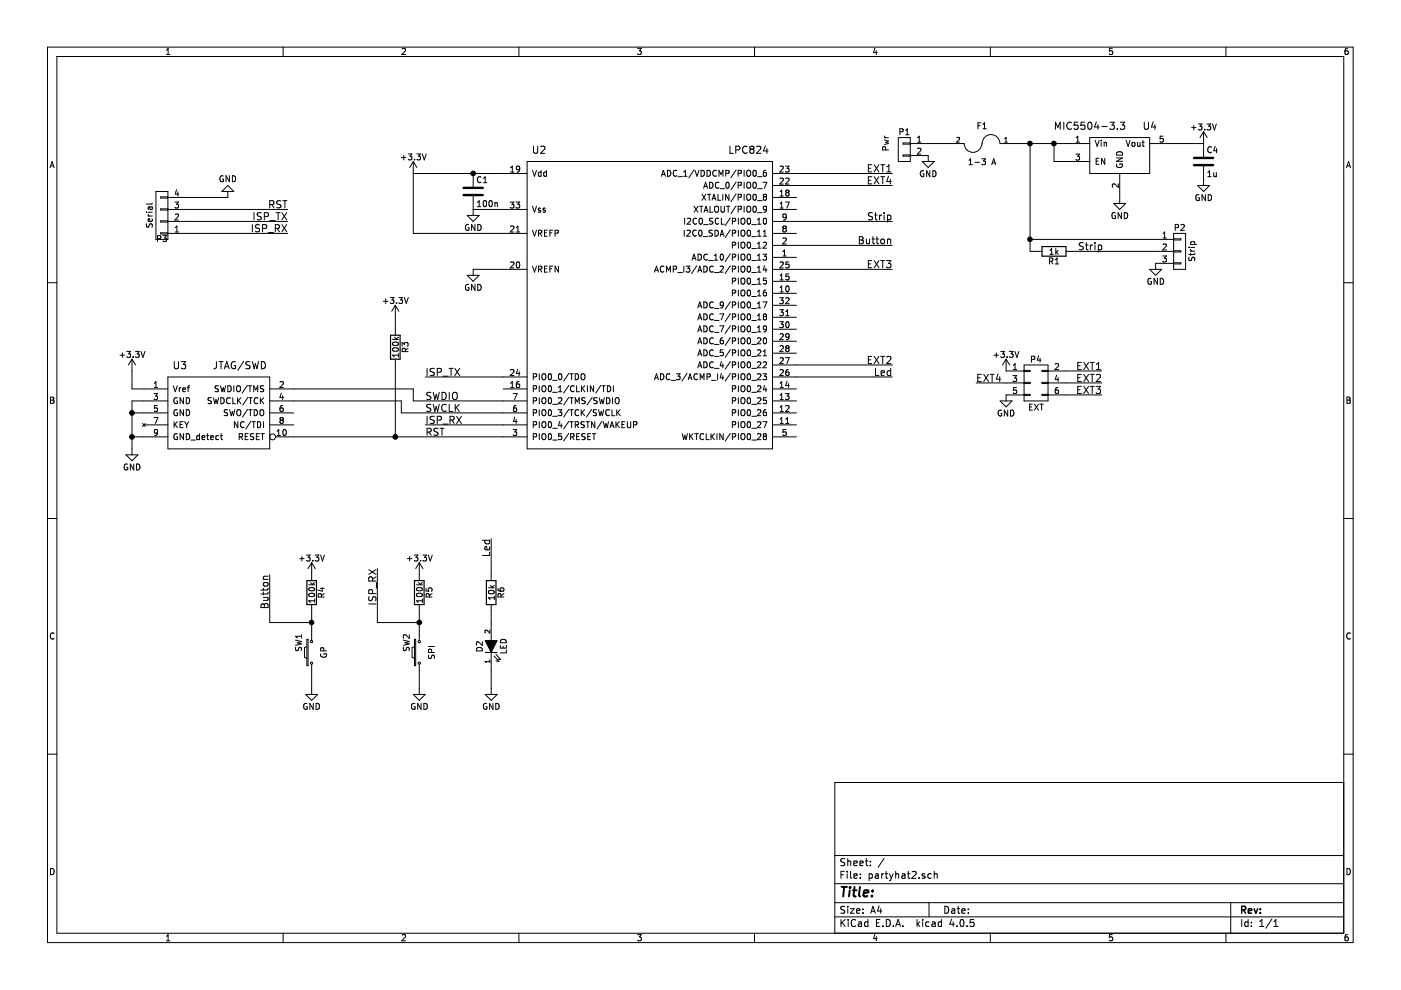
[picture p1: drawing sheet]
EESchema Schematic File Version 2
LIBS:partyhat2-rescue
LIBS:power
LIBS:device
LIBS:transistors
LIBS:conn
LIBS:linear
LIBS:regul
LIBS:74xx
LIBS:cmos4000
LIBS:adc-dac
LIBS:memory
LIBS:xilinx
LIBS:microcontrollers
LIBS:dsp
LIBS:microchip
LIBS:analog_switches
LIBS:motorola
LIBS:texas
LIBS:intel
LIBS:audio
LIBS:interface
LIBS:digital-audio
LIBS:philips
LIBS:display
LIBS:cypress
LIBS:siliconi
LIBS:opto
LIBS:atmel
LIBS:contrib
LIBS:valves
LIBS:connectors
LIBS:lpc824
LIBS:tc2030
LIBS:mic5504-3
LIBS:partyhat2-cache
EELAYER 25 0
EELAYER END
$Descr A4 11693 8268
encoding utf-8
Sheet 1 1
Title ""
Date ""
Rev ""
Comp ""
Comment1 ""
Comment2 ""
Comment3 ""
Comment4 ""
$EndDescr
$Comp
L LPC824 U2
U 1 1
P 5150 2600
F 0 "U2" H 4500 3950 60  0000 C CNN
F 1 "LPC824" H 6250 3950 60  0000 C CNN
F 2 "Housings_DFN_QFN:QFN-32-1EP_5x5mm_Pitch0.5mm" H 4450 4350 60  0001 C CNN
F 3 "" H 4450 4350 60  0000 C CNN
	1    5150 2600
	1    0    0    -1  
$EndComp
$Comp
L JTAG/SWD U3
U 1 1
P 1850 3450
F 0 "U3" H 1500 3850 60  0000 C CNN
F 1 "JTAG/SWD" H 2000 3850 60  0000 C CNN
F 2 "Pin_Headers:Pin_Header_Straight_2x05_Pitch1.27mm" H 2100 4650 60  0001 C CNN
F 3 "" H 2100 4650 60  0000 C CNN
	1    1850 3450
	1    0    0    -1  
$EndComp
$Comp
L SW_PUSH_SMALL_H SW2
U 1 1
P 3500 5450
F 0 "SW2" H 3580 5560 50  0000 C CNN
F 1 "SPI" H 3500 5350 50  0000 C CNN
F 2 "Buttons_Switches_SMD:SW_SPST_PTS645" H 3500 5650 50  0001 C CNN
F 3 "" H 3500 5650 50  0000 C CNN
	1    3500 5450
	0    -1   -1   0   
$EndComp
$Comp
L CONN_01X03 P2
U 1 1
P 9850 2100
F 0 "P2" H 9850 2300 50  0000 C CNN
F 1 "Strip" V 9950 2100 50  0000 C CNN
F 2 "Pin_Headers:Pin_Header_Straight_1x03" H 9850 2100 50  0001 C CNN
F 3 "" H 9850 2100 50  0000 C CNN
	1    9850 2100
	1    0    0    -1  
$EndComp
$Comp
L CONN_01X02 P1
U 1 1
P 7550 1250
F 0 "P1" H 7550 1400 50  0000 C CNN
F 1 "Pwr" V 7700 1300 50  0000 C CNN
F 2 "Pin_Headers:Pin_Header_Straight_1x02" H 7550 1250 50  0001 C CNN
F 3 "" H 7550 1250 50  0000 C CNN
	1    7550 1250
	-1   0    0    -1  
$EndComp
$Comp
L SW_PUSH_SMALL_H SW1
U 1 1
P 2600 5450
F 0 "SW1" H 2680 5560 50  0000 C CNN
F 1 "GP" H 2600 5350 50  0000 C CNN
F 2 "Buttons_Switches_SMD:SW_SPST_PTS645" H 2600 5650 50  0001 C CNN
F 3 "" H 2600 5650 50  0000 C CNN
	1    2600 5450
	0    -1   -1   0   
$EndComp
$Comp
L R R4
U 1 1
P 2600 4950
F 0 "R4" V 2680 4950 50  0000 C CNN
F 1 "100k" V 2600 4950 50  0000 C CNN
F 2 "Resistors_SMD:R_0603" V 2530 4950 50  0001 C CNN
F 3 "" H 2600 4950 50  0000 C CNN
	1    2600 4950
	1    0    0    -1  
$EndComp
$Comp
L R R5
U 1 1
P 3500 4950
F 0 "R5" V 3580 4950 50  0000 C CNN
F 1 "100k" V 3500 4950 50  0000 C CNN
F 2 "Resistors_SMD:R_0603" V 3430 4950 50  0001 C CNN
F 3 "" H 3500 4950 50  0000 C CNN
	1    3500 4950
	1    0    0    -1  
$EndComp
$Comp
L C C1
U 1 1
P 3950 1600
F 0 "C1" H 3975 1700 50  0000 L CNN
F 1 "100n" H 3975 1500 50  0000 L CNN
F 2 "Capacitors_SMD:C_0603" H 3988 1450 50  0001 C CNN
F 3 "" H 3950 1600 50  0000 C CNN
	1    3950 1600
	1    0    0    -1  
$EndComp
$Comp
L GND #PWR01
U 1 1
P 3950 1750
F 0 "#PWR01" H 3950 1500 50  0001 C CNN
F 1 "GND" H 3950 1600 50  0000 C CNN
F 2 "" H 3950 1750 50  0000 C CNN
F 3 "" H 3950 1750 50  0000 C CNN
	1    3950 1750
	1    0    0    -1  
$EndComp
$Comp
L GND #PWR02
U 1 1
P 3950 2250
F 0 "#PWR02" H 3950 2000 50  0001 C CNN
F 1 "GND" H 3950 2100 50  0000 C CNN
F 2 "" H 3950 2250 50  0000 C CNN
F 3 "" H 3950 2250 50  0000 C CNN
	1    3950 2250
	1    0    0    -1  
$EndComp
$Comp
L LED-RESCUE-partyhat2 D2
U 1 1
P 4100 5400
F 0 "D2" H 4100 5500 50  0000 C CNN
F 1 "LED" H 4100 5300 50  0000 C CNN
F 2 "LEDs:LED_0603" H 4100 5400 50  0001 C CNN
F 3 "" H 4100 5400 50  0000 C CNN
	1    4100 5400
	0    -1   -1   0   
$EndComp
$Comp
L R R6
U 1 1
P 4100 4950
F 0 "R6" V 4180 4950 50  0000 C CNN
F 1 "10k" V 4100 4950 50  0000 C CNN
F 2 "Resistors_SMD:R_0603" V 4030 4950 50  0001 C CNN
F 3 "" H 4100 4950 50  0000 C CNN
	1    4100 4950
	1    0    0    -1  
$EndComp
$Comp
L GND #PWR03
U 1 1
P 2600 5750
F 0 "#PWR03" H 2600 5500 50  0001 C CNN
F 1 "GND" H 2600 5600 50  0000 C CNN
F 2 "" H 2600 5750 50  0000 C CNN
F 3 "" H 2600 5750 50  0000 C CNN
	1    2600 5750
	1    0    0    -1  
$EndComp
$Comp
L GND #PWR04
U 1 1
P 3500 5750
F 0 "#PWR04" H 3500 5500 50  0001 C CNN
F 1 "GND" H 3500 5600 50  0000 C CNN
F 2 "" H 3500 5750 50  0000 C CNN
F 3 "" H 3500 5750 50  0000 C CNN
	1    3500 5750
	1    0    0    -1  
$EndComp
$Comp
L GND #PWR05
U 1 1
P 4100 5750
F 0 "#PWR05" H 4100 5500 50  0001 C CNN
F 1 "GND" H 4100 5600 50  0000 C CNN
F 2 "" H 4100 5750 50  0000 C CNN
F 3 "" H 4100 5750 50  0000 C CNN
	1    4100 5750
	1    0    0    -1  
$EndComp
$Comp
L GND #PWR06
U 1 1
P 9650 2200
F 0 "#PWR06" H 9650 1950 50  0001 C CNN
F 1 "GND" H 9650 2050 50  0000 C CNN
F 2 "" H 9650 2200 50  0000 C CNN
F 3 "" H 9650 2200 50  0000 C CNN
	1    9650 2200
	1    0    0    -1  
$EndComp
$Comp
L GND #PWR07
U 1 1
P 7750 1300
F 0 "#PWR07" H 7750 1050 50  0001 C CNN
F 1 "GND" H 7750 1150 50  0000 C CNN
F 2 "" H 7750 1300 50  0000 C CNN
F 3 "" H 7750 1300 50  0000 C CNN
	1    7750 1300
	-1   0    0    -1  
$EndComp
$Comp
L +3.3V #PWR08
U 1 1
P 10050 1200
F 0 "#PWR08" H 10050 1050 50  0001 C CNN
F 1 "+3.3V" H 10050 1340 50  0000 C CNN
F 2 "" H 10050 1200 50  0000 C CNN
F 3 "" H 10050 1200 50  0000 C CNN
	1    10050 1200
	-1   0    0    -1  
$EndComp
$Comp
L +3.3V #PWR09
U 1 1
P 3450 1450
F 0 "#PWR09" H 3450 1300 50  0001 C CNN
F 1 "+3.3V" H 3450 1590 50  0000 C CNN
F 2 "" H 3450 1450 50  0000 C CNN
F 3 "" H 3450 1450 50  0000 C CNN
	1    3450 1450
	1    0    0    -1  
$EndComp
$Comp
L GND #PWR010
U 1 1
P 1900 1650
F 0 "#PWR010" H 1900 1400 50  0001 C CNN
F 1 "GND" H 1900 1500 50  0000 C CNN
F 2 "" H 1900 1650 50  0000 C CNN
F 3 "" H 1900 1650 50  0000 C CNN
	1    1900 1650
	-1   0    0    1   
$EndComp
$Comp
L FUSE F1
U 1 1
P 8200 1200
F 0 "F1" H 8200 1350 50  0000 C CNN
F 1 "1-3 A" H 8200 1050 50  0000 C CNN
F 2 "Resistors_SMD:R_0805_HandSoldering" H 8200 1200 50  0001 C CNN
F 3 "" H 8200 1200 50  0000 C CNN
	1    8200 1200
	-1   0    0    -1  
$EndComp
Text Label 2400 1950 2    60   ~ 0
ISP_RX
Text Label 2400 1850 2    60   ~ 0
ISP_TX
$Comp
L +3.3V #PWR011
U 1 1
P 2600 4800
F 0 "#PWR011" H 2600 4650 50  0001 C CNN
F 1 "+3.3V" H 2600 4940 50  0000 C CNN
F 2 "" H 2600 4800 50  0000 C CNN
F 3 "" H 2600 4800 50  0000 C CNN
	1    2600 4800
	1    0    0    -1  
$EndComp
$Comp
L +3.3V #PWR012
U 1 1
P 3500 4800
F 0 "#PWR012" H 3500 4650 50  0001 C CNN
F 1 "+3.3V" H 3500 4940 50  0000 C CNN
F 2 "" H 3500 4800 50  0000 C CNN
F 3 "" H 3500 4800 50  0000 C CNN
	1    3500 4800
	1    0    0    -1  
$EndComp
$Comp
L +3.3V #PWR013
U 1 1
P 1100 3100
F 0 "#PWR013" H 1100 2950 50  0001 C CNN
F 1 "+3.3V" H 1100 3240 50  0000 C CNN
F 2 "" H 1100 3100 50  0000 C CNN
F 3 "" H 1100 3100 50  0000 C CNN
	1    1100 3100
	1    0    0    -1  
$EndComp
$Comp
L GND #PWR014
U 1 1
P 1100 3750
F 0 "#PWR014" H 1100 3500 50  0001 C CNN
F 1 "GND" H 1100 3600 50  0000 C CNN
F 2 "" H 1100 3750 50  0000 C CNN
F 3 "" H 1100 3750 50  0000 C CNN
	1    1100 3750
	1    0    0    -1  
$EndComp
Text Label 3550 3650 0    60   ~ 0
RST
$Comp
L R R3
U 1 1
P 3300 2900
F 0 "R3" V 3380 2900 50  0000 C CNN
F 1 "100k" V 3300 2900 50  0000 C CNN
F 2 "Resistors_SMD:R_0603" V 3230 2900 50  0001 C CNN
F 3 "" H 3300 2900 50  0000 C CNN
	1    3300 2900
	1    0    0    -1  
$EndComp
$Comp
L +3.3V #PWR015
U 1 1
P 3300 2650
F 0 "#PWR015" H 3300 2500 50  0001 C CNN
F 1 "+3.3V" H 3300 2790 50  0000 C CNN
F 2 "" H 3300 2650 50  0000 C CNN
F 3 "" H 3300 2650 50  0000 C CNN
	1    3300 2650
	1    0    0    -1  
$EndComp
Text Label 3550 3150 0    60   ~ 0
ISP_TX
Text Label 3550 3550 0    60   ~ 0
ISP_RX
Text Label 3150 4750 3    60   ~ 0
ISP_RX
Text Label 2250 4800 3    60   ~ 0
Button
Text Label 7450 2050 2    60   ~ 0
Button
Text Label 4100 4500 3    60   ~ 0
Led
Text Label 7450 3150 2    60   ~ 0
Led
Text Label 9000 2100 0    60   ~ 0
Strip
Text Label 7450 1850 2    60   ~ 0
Strip
$Comp
L MIC5504-3.3 U4
U 1 1
P 9350 1250
F 0 "U4" H 9600 1450 60  0000 C CNN
F 1 "MIC5504-3.3" H 9100 1450 60  0000 C CNN
F 2 "TO_SOT_Packages_SMD:SOT-23-5" H 9400 1250 60  0001 C CNN
F 3 "" H 9400 1250 60  0001 C CNN
	1    9350 1250
	1    0    0    -1  
$EndComp
$Comp
L GND #PWR016
U 1 1
P 9350 1650
F 0 "#PWR016" H 9350 1400 50  0001 C CNN
F 1 "GND" H 9350 1500 50  0000 C CNN
F 2 "" H 9350 1650 50  0000 C CNN
F 3 "" H 9350 1650 50  0000 C CNN
	1    9350 1650
	-1   0    0    -1  
$EndComp
$Comp
L CONN_01X04 P3
U 1 1
P 1350 1800
F 0 "P3" H 1350 2000 50  0000 C CNN
F 1 "Serial" V 1450 1800 50  0000 C CNN
F 2 "Pin_Headers:Pin_Header_Straight_1x04" H 1350 1800 50  0001 C CNN
F 3 "" H 1350 1800 50  0000 C CNN
	1    1350 1800
	-1   0    0    1   
$EndComp
Text Label 3550 3350 0    60   ~ 0
SWDIO
Text Label 3550 3450 0    60   ~ 0
SWCLK
$Comp
L C C4
U 1 1
P 10050 1350
F 0 "C4" H 10075 1450 50  0000 L CNN
F 1 "1u" H 10075 1250 50  0000 L CNN
F 2 "Capacitors_SMD:C_0603" H 10088 1200 50  0001 C CNN
F 3 "" H 10050 1350 50  0000 C CNN
	1    10050 1350
	1    0    0    -1  
$EndComp
$Comp
L GND #PWR017
U 1 1
P 10050 1500
F 0 "#PWR017" H 10050 1250 50  0001 C CNN
F 1 "GND" H 10050 1350 50  0000 C CNN
F 2 "" H 10050 1500 50  0000 C CNN
F 3 "" H 10050 1500 50  0000 C CNN
	1    10050 1500
	-1   0    0    -1  
$EndComp
$Comp
L CONN_02X03 P4
U 1 1
P 8650 3200
F 0 "P4" H 8650 3400 50  0000 C CNN
F 1 "EXT" H 8650 3000 50  0000 C CNN
F 2 "Pin_Headers:Pin_Header_Straight_2x03" H 8650 2000 50  0001 C CNN
F 3 "" H 8650 2000 50  0000 C CNN
	1    8650 3200
	1    0    0    -1  
$EndComp
$Comp
L GND #PWR018
U 1 1
P 8400 3300
F 0 "#PWR018" H 8400 3050 50  0001 C CNN
F 1 "GND" H 8400 3150 50  0000 C CNN
F 2 "" H 8400 3300 50  0000 C CNN
F 3 "" H 8400 3300 50  0000 C CNN
	1    8400 3300
	1    0    0    -1  
$EndComp
$Comp
L +3.3V #PWR019
U 1 1
P 8400 3100
F 0 "#PWR019" H 8400 2950 50  0001 C CNN
F 1 "+3.3V" H 8400 3240 50  0000 C CNN
F 2 "" H 8400 3100 50  0000 C CNN
F 3 "" H 8400 3100 50  0000 C CNN
	1    8400 3100
	-1   0    0    -1  
$EndComp
Text Label 9200 3100 2    60   ~ 0
EXT1
Text Label 9200 3200 2    60   ~ 0
EXT2
Text Label 9200 3300 2    60   ~ 0
EXT3
Text Label 8150 3200 0    60   ~ 0
EXT4
Text Label 7450 2250 2    60   ~ 0
EXT3
Text Label 7450 1550 2    60   ~ 0
EXT4
Text Label 7450 3050 2    60   ~ 0
EXT2
Text Label 7450 1450 2    60   ~ 0
EXT1
Text Label 2400 1750 2    60   ~ 0
RST
Wire Wire Line
	2450 3650 4200 3650
Wire Wire Line
	4200 1950 3450 1950
Wire Wire Line
	3450 1950 3450 1450
Wire Wire Line
	3450 1450 4200 1450
Connection ~ 3950 1450
Wire Wire Line
	3950 1750 4200 1750
Wire Wire Line
	3950 2250 4200 2250
Wire Wire Line
	8600 2000 9650 2000
Wire Wire Line
	8600 1200 8600 2100
Wire Wire Line
	8900 1200 8450 1200
Connection ~ 8600 1200
Wire Wire Line
	1900 1650 1550 1650
Wire Wire Line
	10050 1200 9800 1200
Wire Wire Line
	7950 1200 7750 1200
Wire Wire Line
	1550 1950 2400 1950
Wire Wire Line
	2400 1850 1550 1850
Wire Wire Line
	4100 5750 4100 5600
Wire Wire Line
	3500 5600 3500 5750
Wire Wire Line
	2600 5750 2600 5600
Wire Wire Line
	2600 5100 2600 5300
Connection ~ 2600 5200
Wire Wire Line
	3500 5100 3500 5300
Connection ~ 3500 5200
Wire Wire Line
	1100 3100 1100 3250
Wire Wire Line
	1100 3250 1200 3250
Wire Wire Line
	1100 3750 1100 3350
Wire Wire Line
	1100 3350 1200 3350
Wire Wire Line
	1100 3450 1200 3450
Connection ~ 1100 3450
Wire Wire Line
	1100 3650 1200 3650
Connection ~ 1100 3650
Wire Wire Line
	4100 5200 4100 5100
Wire Wire Line
	3300 3050 3300 3650
Connection ~ 3300 3650
Wire Wire Line
	3300 2650 3300 2750
Wire Wire Line
	4200 3150 3550 3150
Wire Wire Line
	4200 3550 3550 3550
Wire Wire Line
	3450 3350 4200 3350
Wire Wire Line
	3350 3450 4200 3450
Wire Wire Line
	4100 4500 4100 4800
Wire Wire Line
	8950 2100 9650 2100
Wire Wire Line
	6650 1850 7450 1850
Wire Wire Line
	7450 3150 6650 3150
Wire Wire Line
	6650 2050 7450 2050
Wire Wire Line
	3450 3350 3450 3250
Wire Wire Line
	3450 3250 2450 3250
Wire Wire Line
	2450 3350 3350 3350
Wire Wire Line
	3350 3350 3350 3450
Wire Wire Line
	8900 3100 9200 3100
Wire Wire Line
	8900 3200 9200 3200
Wire Wire Line
	9200 3300 8900 3300
Wire Wire Line
	8150 3200 8400 3200
Wire Wire Line
	6650 2250 7450 2250
Wire Wire Line
	6650 1550 7450 1550
Wire Wire Line
	6650 3050 7450 3050
Wire Wire Line
	3150 4750 3150 5200
Wire Wire Line
	3150 5200 3500 5200
Wire Wire Line
	2250 4800 2250 5200
Wire Wire Line
	2250 5200 2600 5200
Wire Wire Line
	1550 1750 2400 1750
Wire Wire Line
	6650 1450 7450 1450
$Comp
L R R1
U 1 1
P 8800 2100
F 0 "R1" V 8880 2100 50  0000 C CNN
F 1 "1k" V 8800 2100 50  0000 C CNN
F 2 "Resistors_SMD:R_0603" V 8730 2100 50  0001 C CNN
F 3 "" H 8800 2100 50  0000 C CNN
	1    8800 2100
	0    1    1    0   
$EndComp
Wire Wire Line
	8600 2100 8650 2100
Connection ~ 8600 2000
Wire Wire Line
	8900 1350 8800 1350
Wire Wire Line
	8800 1350 8800 1200
Connection ~ 8800 1200
$EndSCHEMATC
